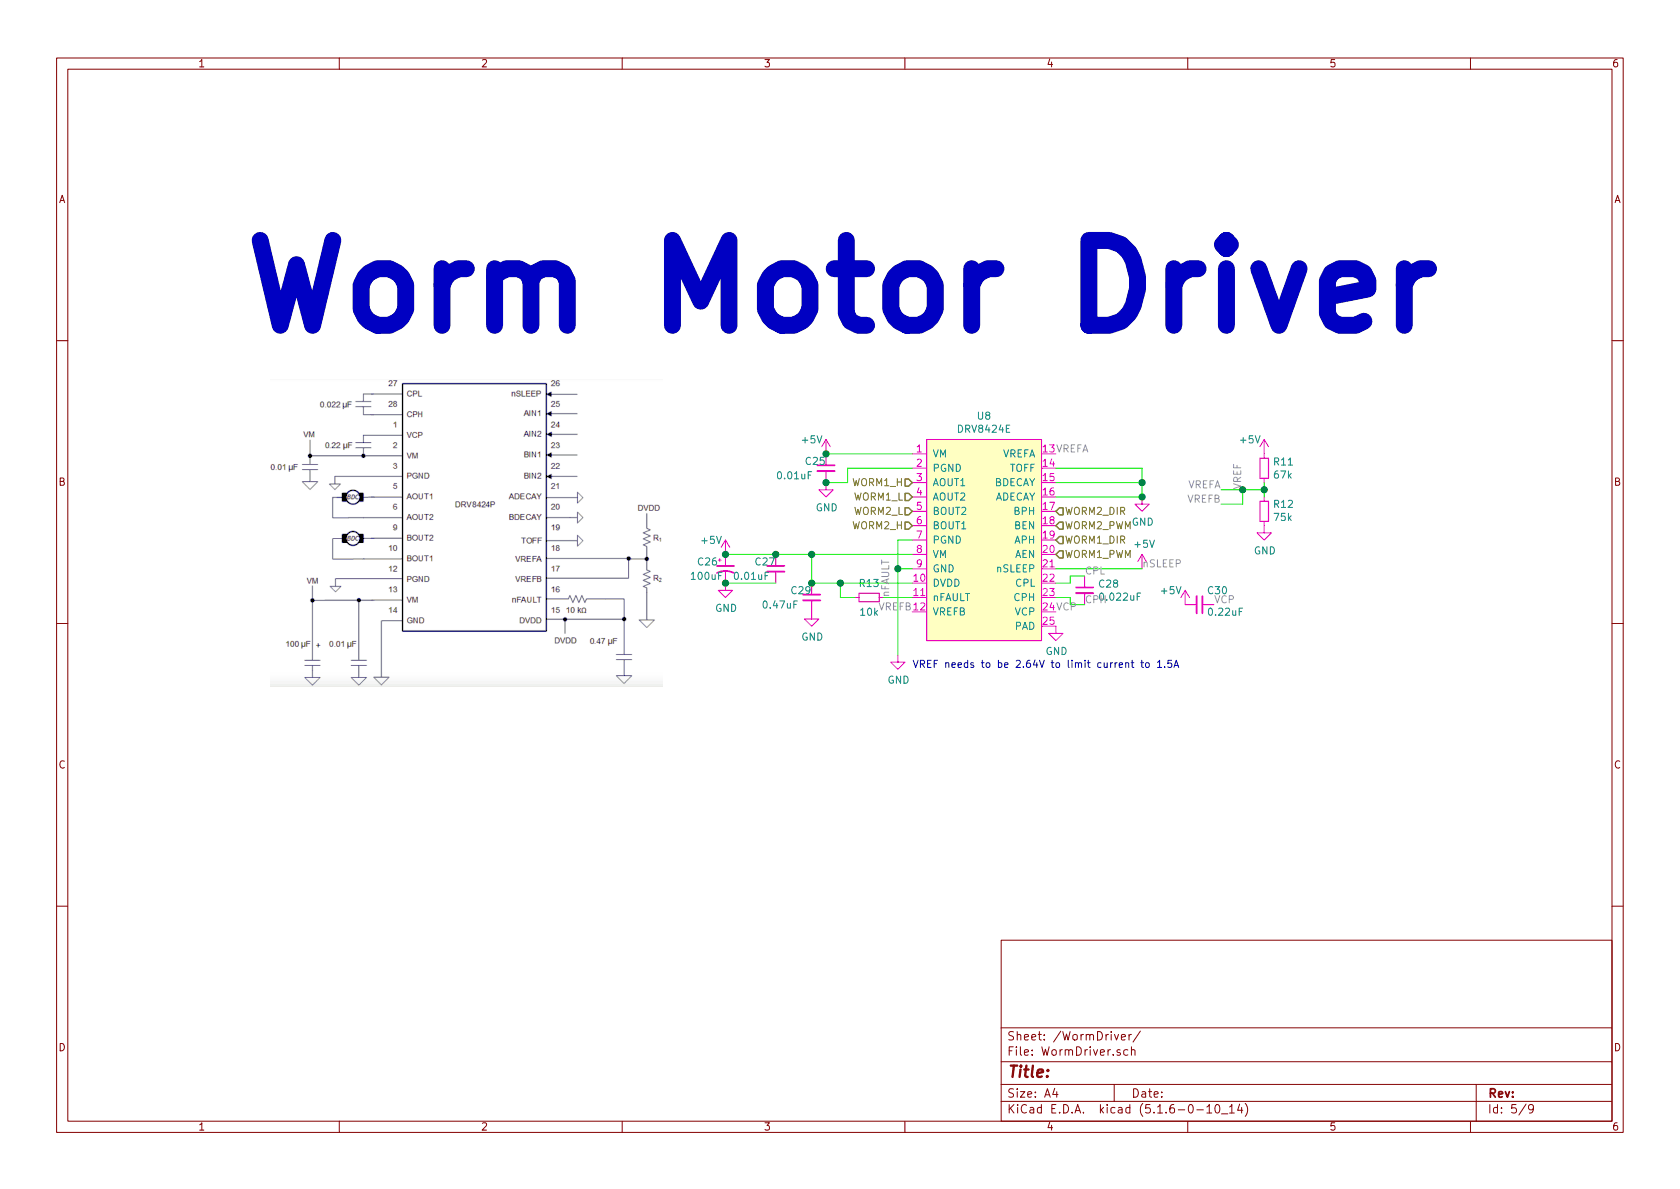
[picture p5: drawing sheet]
EESchema Schematic File Version 4
EELAYER 30 0
EELAYER END
$Descr A4 11693 8268
encoding utf-8
Sheet 5 9
Title ""
Date ""
Rev ""
Comp ""
Comment1 ""
Comment2 ""
Comment3 ""
Comment4 ""
$EndDescr
$Comp
L Device:C_Small C28
U 1 1
P 7550 4100
F 0 "C28" H 7642 4146 50  0000 L CNN
F 1 "0.022uF" H 7642 4055 50  0000 L CNN
F 2 "Capacitor_SMD:C_0402_1005Metric" H 7550 4100 50  0001 C CNN
F 3 "~" H 7550 4100 50  0001 C CNN
	1    7550 4100
	1    0    0    -1  
$EndComp
Wire Wire Line
	7350 4050 7450 4050
Wire Wire Line
	7450 4050 7450 4000
Wire Wire Line
	7450 4000 7550 4000
Wire Wire Line
	7350 4150 7450 4150
Wire Wire Line
	7450 4150 7450 4200
Wire Wire Line
	7450 4200 7550 4200
Text Label 7350 4250 0    50   ~ 0
VCP
Text Label 8450 4200 0    50   ~ 0
VCP
$Comp
L Device:C_Small C30
U 1 1
P 8350 4200
F 0 "C30" V 8250 4250 50  0000 L CNN
F 1 "0.22uF" V 8400 4250 50  0000 L CNN
F 2 "Capacitor_SMD:C_0402_1005Metric" H 8350 4200 50  0001 C CNN
F 3 "~" H 8350 4200 50  0001 C CNN
	1    8350 4200
	0    1    1    0   
$EndComp
Text Notes 6350 4650 0    50   ~ 0
VREF needs to be 2.64V to limit current to 1.5A
$Comp
L Device:R_Small R11
U 1 1
P 8800 3250
F 0 "R11" H 8859 3296 50  0000 L CNN
F 1 "67k" H 8859 3205 50  0000 L CNN
F 2 "Resistor_SMD:R_0402_1005Metric" H 8800 3250 50  0001 C CNN
F 3 "~" H 8800 3250 50  0001 C CNN
	1    8800 3250
	1    0    0    -1  
$EndComp
$Comp
L Device:R_Small R12
U 1 1
P 8800 3550
F 0 "R12" H 8741 3504 50  0000 R CNN
F 1 "75k" H 8741 3595 50  0000 R CNN
F 2 "Resistor_SMD:R_0402_1005Metric" H 8800 3550 50  0001 C CNN
F 3 "~" H 8800 3550 50  0001 C CNN
	1    8800 3550
	-1   0    0    1   
$EndComp
$Comp
L power:GND #PWR051
U 1 1
P 8800 3650
F 0 "#PWR051" H 8800 3400 50  0001 C CNN
F 1 "GND" H 8805 3477 50  0000 C CNN
F 2 "" H 8800 3650 50  0001 C CNN
F 3 "" H 8800 3650 50  0001 C CNN
	1    8800 3650
	1    0    0    -1  
$EndComp
$Comp
L power:GND #PWR058
U 1 1
P 6250 4550
F 0 "#PWR058" H 6250 4300 50  0001 C CNN
F 1 "GND" H 6255 4377 50  0000 C CNN
F 2 "" H 6250 4550 50  0001 C CNN
F 3 "" H 6250 4550 50  0001 C CNN
	1    6250 4550
	1    0    0    -1  
$EndComp
Wire Wire Line
	6250 3750 6350 3750
Wire Wire Line
	6350 3950 6250 3950
Connection ~ 6250 3950
Wire Wire Line
	6250 3950 6250 3750
$Comp
L Device:R_Small R13
U 1 1
P 6050 4150
F 0 "R13" V 5950 4150 50  0000 C CNN
F 1 "10k" V 6150 4150 50  0000 C CNN
F 2 "Resistor_SMD:R_0402_1005Metric" H 6050 4150 50  0001 C CNN
F 3 "~" H 6050 4150 50  0001 C CNN
	1    6050 4150
	0    1    1    0   
$EndComp
Wire Wire Line
	6250 3950 6250 4550
$Comp
L Device:C_Small C29
U 1 1
P 5650 4150
F 0 "C29" H 5500 4200 50  0000 L CNN
F 1 "0.47uF" H 5300 4100 50  0000 L CNN
F 2 "Capacitor_SMD:C_0402_1005Metric" H 5650 4150 50  0001 C CNN
F 3 "~" H 5650 4150 50  0001 C CNN
	1    5650 4150
	1    0    0    -1  
$EndComp
$Comp
L power:GND #PWR056
U 1 1
P 5650 4250
F 0 "#PWR056" H 5650 4000 50  0001 C CNN
F 1 "GND" H 5655 4077 50  0000 C CNN
F 2 "" H 5650 4250 50  0001 C CNN
F 3 "" H 5650 4250 50  0001 C CNN
	1    5650 4250
	1    0    0    -1  
$EndComp
$Comp
L Device:C_Small C27
U 1 1
P 5400 3950
F 0 "C27" H 5250 4000 50  0000 L CNN
F 1 "0.01uF" H 5100 3900 50  0000 L CNN
F 2 "Capacitor_SMD:C_0402_1005Metric" H 5400 3950 50  0001 C CNN
F 3 "~" H 5400 3950 50  0001 C CNN
	1    5400 3950
	1    0    0    -1  
$EndComp
Wire Wire Line
	5050 4050 5400 4050
$Comp
L power:GND #PWR054
U 1 1
P 5050 4050
F 0 "#PWR054" H 5050 3800 50  0001 C CNN
F 1 "GND" H 5055 3877 50  0000 C CNN
F 2 "" H 5050 4050 50  0001 C CNN
F 3 "" H 5050 4050 50  0001 C CNN
	1    5050 4050
	1    0    0    -1  
$EndComp
$Comp
L power:+5V #PWR052
U 1 1
P 5050 3850
F 0 "#PWR052" H 5050 3700 50  0001 C CNN
F 1 "+5V" H 4950 3950 50  0000 C CNN
F 2 "" H 5050 3850 50  0001 C CNN
F 3 "" H 5050 3850 50  0001 C CNN
	1    5050 3850
	1    0    0    -1  
$EndComp
Text Label 7350 3150 0    50   ~ 0
VREFA
Text Label 8500 3400 2    50   ~ 0
VREFA
Text Label 8500 3500 2    50   ~ 0
VREFB
Wire Wire Line
	8800 3350 8800 3400
Wire Wire Line
	8500 3400 8650 3400
Connection ~ 8800 3400
Wire Wire Line
	8800 3400 8800 3450
Wire Wire Line
	8500 3500 8650 3500
Wire Wire Line
	8650 3500 8650 3400
Connection ~ 8650 3400
Wire Wire Line
	8650 3400 8800 3400
Wire Wire Line
	5950 4150 5850 4150
Wire Wire Line
	5850 4150 5850 4050
Wire Wire Line
	5650 4050 5650 3850
Connection ~ 5650 4050
Connection ~ 5650 3850
Wire Wire Line
	5650 3850 6350 3850
Connection ~ 5850 4050
Wire Wire Line
	5850 4050 6350 4050
Wire Wire Line
	5650 4050 5850 4050
Wire Wire Line
	6150 4150 6350 4150
Text Label 6350 4250 2    50   ~ 0
VREFB
Wire Wire Line
	5050 3850 5400 3850
Connection ~ 5400 3850
Wire Wire Line
	5400 3850 5650 3850
$Comp
L power:GND #PWR050
U 1 1
P 7950 3450
F 0 "#PWR050" H 7950 3200 50  0001 C CNN
F 1 "GND" H 7955 3277 50  0000 C CNN
F 2 "" H 7950 3450 50  0001 C CNN
F 3 "" H 7950 3450 50  0001 C CNN
	1    7950 3450
	1    0    0    -1  
$EndComp
Wire Wire Line
	7350 3450 7950 3450
Wire Wire Line
	7350 3350 7950 3350
Wire Wire Line
	7950 3350 7950 3450
Connection ~ 7950 3450
Wire Wire Line
	7950 3350 7950 3250
Wire Wire Line
	7950 3250 7350 3250
Connection ~ 7950 3350
Text HLabel 7350 3850 2    50   Input ~ 0
WORM1_PWM
Text HLabel 7350 3750 2    50   Input ~ 0
WORM1_DIR
$Comp
L power:+5V #PWR053
U 1 1
P 7950 3950
F 0 "#PWR053" H 7950 3800 50  0001 C CNN
F 1 "+5V" H 7965 4123 50  0000 C CNN
F 2 "" H 7950 3950 50  0001 C CNN
F 3 "" H 7950 3950 50  0001 C CNN
	1    7950 3950
	1    0    0    -1  
$EndComp
Wire Wire Line
	7950 3950 7350 3950
Text HLabel 7350 3650 2    50   Input ~ 0
WORM2_PWM
Text HLabel 7350 3550 2    50   Input ~ 0
WORM2_DIR
Wire Wire Line
	5900 3250 6350 3250
Wire Wire Line
	5900 3350 5900 3250
Connection ~ 5750 3350
Wire Wire Line
	5750 3350 5900 3350
$Comp
L power:GND #PWR049
U 1 1
P 5750 3350
F 0 "#PWR049" H 5750 3100 50  0001 C CNN
F 1 "GND" H 5755 3177 50  0000 C CNN
F 2 "" H 5750 3350 50  0001 C CNN
F 3 "" H 5750 3350 50  0001 C CNN
	1    5750 3350
	1    0    0    -1  
$EndComp
$Comp
L Device:C_Small C25
U 1 1
P 5750 3250
F 0 "C25" H 5600 3300 50  0000 L CNN
F 1 "0.01uF" H 5400 3200 50  0000 L CNN
F 2 "Capacitor_SMD:C_0402_1005Metric" H 5750 3250 50  0001 C CNN
F 3 "~" H 5750 3250 50  0001 C CNN
	1    5750 3250
	1    0    0    -1  
$EndComp
Text HLabel 6350 3650 0    50   Input ~ 0
WORM2_H
Text HLabel 6350 3550 0    50   Input ~ 0
WORM2_L
Text HLabel 6350 3450 0    50   Input ~ 0
WORM1_L
Text HLabel 6350 3350 0    50   Input ~ 0
WORM1_H
Text Label 6200 4150 1    50   ~ 0
nFAULT
Text Label 7550 4000 0    50   ~ 0
CPL
Text Label 7550 4200 0    50   ~ 0
CPH
$Comp
L power:+5V #PWR048
U 1 1
P 8800 3150
F 0 "#PWR048" H 8800 3000 50  0001 C CNN
F 1 "+5V" H 8700 3250 50  0000 C CNN
F 2 "" H 8800 3150 50  0001 C CNN
F 3 "" H 8800 3150 50  0001 C CNN
	1    8800 3150
	1    0    0    -1  
$EndComp
$Comp
L power:+5V #PWR047
U 1 1
P 5750 3150
F 0 "#PWR047" H 5750 3000 50  0001 C CNN
F 1 "+5V" H 5650 3250 50  0000 C CNN
F 2 "" H 5750 3150 50  0001 C CNN
F 3 "" H 5750 3150 50  0001 C CNN
	1    5750 3150
	1    0    0    -1  
$EndComp
Connection ~ 5750 3150
Text Label 8650 3400 1    50   ~ 0
VREF
Wire Wire Line
	5750 3150 6350 3150
$Comp
L power:+5V #PWR055
U 1 1
P 8250 4200
F 0 "#PWR055" H 8250 4050 50  0001 C CNN
F 1 "+5V" H 8150 4300 50  0000 C CNN
F 2 "" H 8250 4200 50  0001 C CNN
F 3 "" H 8250 4200 50  0001 C CNN
	1    8250 4200
	1    0    0    -1  
$EndComp
Text Label 7950 3950 0    50   ~ 0
nSLEEP
$Comp
L power:GND #PWR057
U 1 1
P 7350 4350
F 0 "#PWR057" H 7350 4100 50  0001 C CNN
F 1 "GND" H 7355 4177 50  0000 C CNN
F 2 "" H 7350 4350 50  0001 C CNN
F 3 "" H 7350 4350 50  0001 C CNN
	1    7350 4350
	1    0    0    -1  
$EndComp
$Comp
L Driver_Motor:DRV8424E U8
U 1 1
P 6850 3700
F 0 "U8" H 6850 4515 50  0000 C CNN
F 1 "DRV8424E" H 6850 4424 50  0000 C CNN
F 2 "Package_DFN_QFN:VQFN-24-1EP_4x4mm_P0.5mm_EP2.45x2.45mm" H 6850 2950 50  0001 C CNN
F 3 "" H 6800 3950 50  0001 C CNN
	1    6850 3700
	1    0    0    -1  
$EndComp
Text Notes 1650 2350 0    591  ~ 118
Worm Motor Driver
$Comp
L Device:CP1_Small C26
U 1 1
P 5050 3950
F 0 "C26" H 4850 4000 50  0000 L CNN
F 1 "100uF" H 4800 3900 50  0000 L CNN
F 2 "Capacitor_Tantalum_SMD:CP_EIA-3528-15_AVX-H_Pad1.50x2.35mm_HandSolder" H 5050 3950 50  0001 C CNN
F 3 "6TPE100MW" H 5050 3950 50  0001 C CNN
	1    5050 3950
	1    0    0    -1  
$EndComp
Connection ~ 5050 3850
Connection ~ 5050 4050
$EndSCHEMATC
